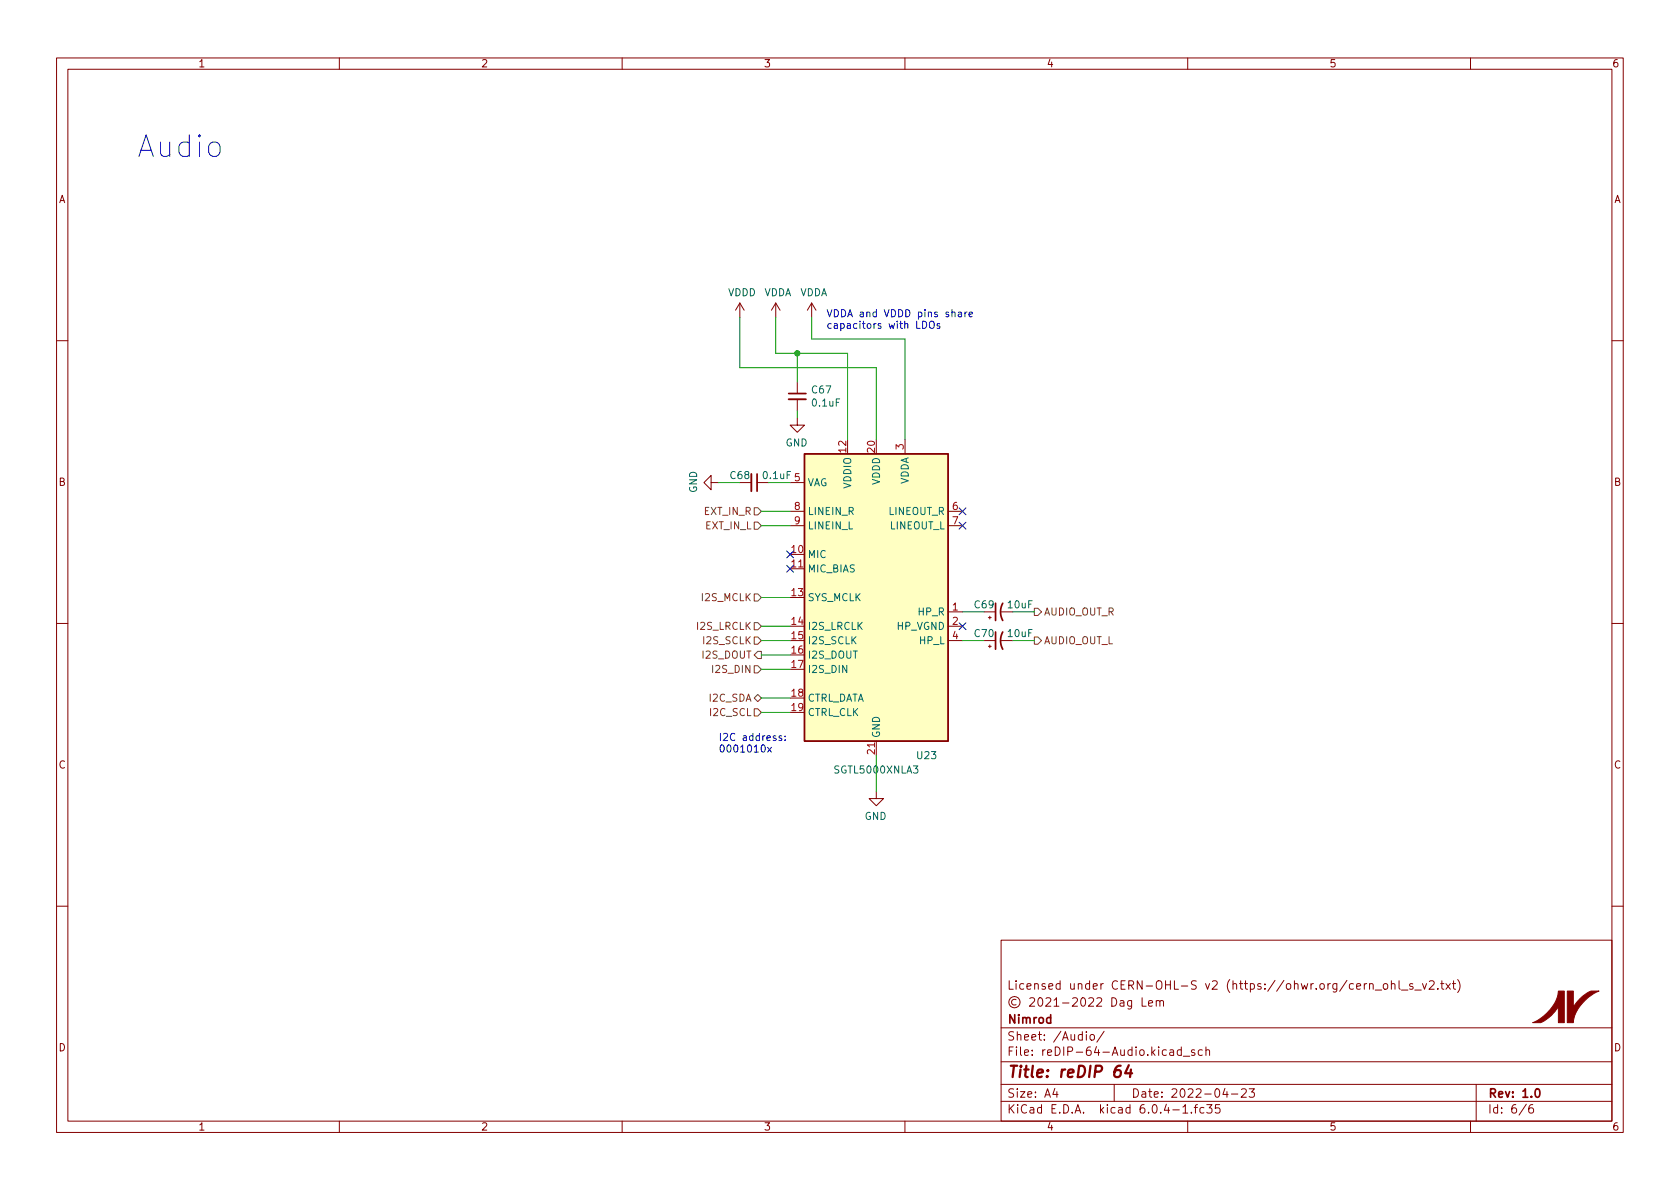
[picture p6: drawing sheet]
<svg xmlns="http://www.w3.org/2000/svg" width="297mm" height="210mm" viewBox="0 0 297 210" stroke-linecap="round" stroke-linejoin="round" font-family="sans-serif">
<g fill="none" stroke="#840000" stroke-width=".18">
<path d="M10 10.2h277v190.1h-277zM12 12.2h273v186.1h-273zM60 10.2v2M110 10.2v2M160 10.2v2M210 10.2v2M260 10.2v2M130.8 53.6l-.8 1.3M130.8 53.6v2.5M130.8 53.6l.8 1.3M137.2 53.6l-.8 1.3M137.2 53.6v2.5"/>
<path d="M137.2 53.6l.7 1.3M143.5 53.6l-.8 1.3M143.5 53.6v2.5M143.5 53.6l.8 1.3M10 60.2h2M141 73.9v1.3h-1.3l1.3 1.2 1.2-1.2h-1.2M141 67.6v2M141 70.6v2M160 77.7v2.6M285 60.2h2M125.7 85.3v1.3l-1.2-1.3 1.2-1.2v1.2h1.3M133.9 85.3h2"/>
<path d="M139.7 85.3h2.5M139.7 90.4h2.5M139.7 93h2.5M167.6 90.4h2.6M167.6 93h2.6M10 110.2h2M139.7 100.6h2.5M167.6 108.2h2.6M167.6 110.7h2.6M167.6 113.3h2.6M174.8 114.3h.5M174.8 109.2h.5"/>
<path d="M175 109v.5M175 114v.5M177 108.2h2.1M177 113.3h2.1M285 110.2h2M154.9 139.9v1.3h-1.2l1.2 1.3 1.3-1.3h-1.3M154.9 131.1v2.5M10 160.2h2M177 166.3h108v32h-108zM179.6 176.8a.52 .52 0 0 0-.8 .4 .52 .52 0 0 0 .8 .4M182.1 176.6l.5-.2 .3 .2v.3l-.9 1h.9M183.6 176.6l.3-.2a.81 .81 0 0 1 .5 .7 .81 .81 0 0 1-.3 .8h-.1a.81 .81 0 0 1-.4-1.3z"/>
<path d="M184.9 176.6l.6-.2 .2 .2 .1 .3-.9 1h.9M186.4 176.9l.4-.5v1.5M186.4 177.9h.8M187.9 177.4h1.1M189.6 176.6l.6-.2 .2 .2 .1 .3-.9 1h.9M191.2 176.6l.2-.2a.81 .81 0 0 1 .6 .7 .81 .81 0 0 1-.3 .8h-.1a.81 .81 0 0 1-.4-1.3zM192.5 176.6l.6-.2 .2 .2 .1 .3-1 1h1M193.9 176.6l.6-.2 .2 .2 .1 .3-.9 1h.9M196.6 176.4a.76 .76 0 0 1 .8 .8 .76 .76 0 0 1-.8 .7zM198.1 177h.5l.1 .9M198.7 177.3l-.5 .1a.29 .29 0 0 0-.2 .2 .29 .29 0 0 0 .2 .3h.5M200.1 176.9v1.2l-.3 .3h-.4"/>
<path d="M200.1 177l-.5-.1-.2 .3v.4l.1 .3h.6M201.9 176.4v1.5h.7M203.1 177.4l.7-.1-.1-.3-.4-.1-.2 .2v.8h.6M204.4 177.1l.2-.2 .4 .1 .1 .9M204.4 176.9v1M205.1 177.1l.2-.2 .3 .1 .1 .9M242.1 174.1l.3-.2 .3 .1 .1 .9M243.1 175.1h1.2M244.7 174l.4-.1 .3 .3v.4l-.3 .3h-.4l-.1-.3v-.4zM246 174.1l.2-.2 .4 .1v.9M246 173.4v1.5M247.4 173.4v1.3l.2 .2"/>
<path d="M247.8 175.1h1.1M249.8 174l-.4-.1-.2 .2 .1 .3 .5 .1v.4h-.6M250.1 175.1h1.2M251.5 173.9l.4 1 .3-1M252.7 173.6l.6-.2 .2 .2 .1 .3-1 1h1M254.2 174.8v.1M254.7 173.9h.6M254.9 173.4v1.3l.4 .2M255.7 173.9l.7 1M256.4 173.9l-.7 1M256.8 173.9h.6M257 173.4v1.3l.4 .2"/>
<path d="M257.7 173.2a1.72 1.72 0 0 1 0 2.3M285 160.2h2M60 198.3v2M110 198.3v2M160 198.3v2M177 194.8h108M177 191.8h108M177 187.8h108M177 181.8h108M186.5 192.5l-.4 1h1M186.9 193v1M192.1 182.4v.2"/>
<path d="M192.1 182.9v1M192.8 183.1l.2-.2 .4 .2 .1 .5-.1 .3h-.4l-.2-.1zM195.2 182.4l-1.3 1.9M197 191.8v3M206.9 185.7h.5l.1 .9M207.5 186l-.5 .1a.29 .29 0 0 0-.2 .2 .29 .29 0 0 0 .2 .3h.5M208.9 185.7l-.5-.1-.3 .3v.4l.2 .3h.6M208.9 185.1v1.5M209.1 195.8l.5-.5v1.5M209.1 196.8h.9M209.2 186.8h1.2M210 198.3v2"/>
<path d="M210.6 196.7v.1M211.1 195.8h.6M211.2 185.7l-.3-.1-.3 .2 .1 .3 .5 .1v.4h-.6M211.7 195.3l-.3 .2v1.3M212.6 185.7l-.5-.1-.2 .3v.4l.1 .3h.6M212.9 195.9l-.5-.1-.3 .3v.4l.2 .3h.6M213.2 185.8l.2-.2 .4 .1 .1 .9M213.2 185.1v1.5M213.4 195.3h.9l-.5 .6 .4 .1v.7l-.2 .1h-.4l-.2-.1M215.6 195.3h-.7v.7l.2-.1 .5 .1 .1 .2-.1 .5-.2 .1-.5-.1M216.6 192.5l-.4 1h.9M216.9 193v1"/>
<path d="M217.7 193.5h1.2M219.5 192.7l.6-.2 .2 .2 .1 .3-1 1h1M220.9 192.5h.9l-.5 .6 .4 .1v.7l-.2 .1h-.4l-.2-.1M260 198.3v2M261 191.8v6.5M269.9 195.3l-1.3 1.9M271 195.3a.6 .6 0 0 0-.7 .7v.5l.1 .3h.5l.2-.1 .1-.5-.2-.2-.4-.1-.3 .3"/>
<circle cx="179.4" cy="177.2" r="1"/>
</g>
<path d="M139.4 69.6h3.1M133.9 83.8v3.1M176 106.7v3M176 111.8v3M177.3 111.8a3.2 3.2 0 0 0 0 3M177.3 106.7a3.2 3.2 0 0 0 0 3M271.6 192.6l.2-.1a.82 .82 0 0 1 .6 .7 .82 .82 0 0 1-.3 .8h-.2a.81 .81 0 0 1-.6-.6 .81 .81 0 0 1 .3-.8z" fill="none" stroke="#840000" stroke-width=".3"/>
<path d="M198.1 188.5a.91 .91 0 0 0-1 .8l-.1 .8 .1 .3a.66 .66 0 0 0 1-.3l.1-.5-.2-.3a.66 .66 0 0 0-1 .3M199.6 188.4l-.7 1.4h1.3M200 189.1l-.2 1.4" fill="none" stroke="#840000" stroke-width=".4"/>
<path d="M142.2 80.3h25.4v50.8h-25.4z" fill="#ffffc2" stroke="#ffffc2" stroke-width=".18"/>
<path d="M142.2 80.3h25.4v50.8h-25.4z" fill="none" stroke="#840000" stroke-width=".25"/>
<g fill="#840000" stroke="#840000" stroke-width=".18">
<path d="M275.5 175.3h1.1v5.5h-1.1v-2.8a6.9 6.9 0 0 1-3.2 2.8h-1.3a7.7 7.7 0 0 0 4.5-5.1z"/>
<path d="M277.1 175.3h1.1v2.8a6.7 6.7 0 0 1 3.2-2.8h1.3a7.9 7.9 0 0 0-4.5 5.1v.4h-1.1z"/>
</g>
<path d="M139.4 70.6h3.1M132.8 83.8v3.1" fill="none" stroke="#840000" stroke-width=".33"/>
<path d="M133.3 89.8h.7l.6 .6-.6 .7h-.7zM133.3 92.3h.7l.6 .7-.6 .6h-.7zM133.3 110.1h.7l.6 .6-.6 .7h-.7zM133.3 105h.7l.6 .7-.6 .6h-.7zM133.3 112.6h.7l.6 .7-.6 .6h-.7zM133.3 117.7h.7l.6 .7-.6 .6h-.7zM134 115.2h.6v1.3h-.6l-.7-.7zM182.9 107.6h.6l.6 .6-.6 .6h-.6zM182.9 112.6h.6l.6 .7-.6 .6h-.6zM133.3 125.3h.7l.6 .7-.6 .6h-.7zM133.3 123.4l.7-.6 .6 .6-.6 .7z" fill="none" stroke="#725600" stroke-width=".18"/>
<g fill="none" stroke="#0000c2" stroke-width=".18">
<path d="M163.1 56.8a.64 .64 0 0 1 .8 .6 .64 .64 0 0 1-.8 .7zM164.4 57l.2-.2a.43 .43 0 0 1 .6 .4v.4a.42 .42 0 0 1-.4 .5 .42 .42 0 0 1-.5-.5zM166.1 57.3l-.3-.1-.1 .2v.2l.4 .1v.3h-.4M169.5 55.2h.5v.8M170 55.5h-.4l-.2 .2 .2 .3h.4M170.6 55.2v.8M171 55.2l-.4 .2M171.3 55.6l.6-.1v-.3h-.4l-.2 .2 .1 .6h.5M135.7 132.2l.7 .8M136.4 132.2l-.7 .8M138.2 130.2l-.3-.1-.2 .2 .1 .2 .4 .1v.3h-.5M138.8 130.8v.2"/>
<path d="M138.8 130.2v.1"/>
</g>
<g fill="none" stroke="#009600" stroke-width=".18">
<path d="M130.8 56.1v8.9h24.1v12.7M137.2 56.1v6.4h12.7v15.2M143.5 56.1v3.8h16.5v17.8M141 62.5v5.1M141 72.6v1.3M127 85.3h3.8M134.6 93h5.1M134.6 90.4h5.1M135.9 85.3h3.8M134.6 118.4h5.1M134.6 113.3h5.1M134.6 110.7h5.1"/>
<path d="M134.6 105.7h5.1M134.6 115.8h5.1M170.2 113.3h3.8M170.2 108.2h3.8M179.1 113.3h3.8M179.1 108.2h3.8M134.6 126h5.1M134.6 123.4h5.1M154.9 133.6v6.3"/>
</g>
<path d="M139.1 100l1.2 1.2M139.1 97.4l1.2 1.2M140.3 100l-1.2 1.2M140.3 97.4l-1.2 1.2M169.6 89.8l1.2 1.2M169.6 92.3l1.2 1.3M170.8 89.8l-1.2 1.2M170.8 92.3l-1.2 1.3M169.6 110.1l1.2 1.2M170.8 110.1l-1.2 1.2" fill="none" stroke="#000084" stroke-width=".18"/>
<circle cx="141" cy="62.5" r=".46" fill="#009600" stroke="#009600" stroke-width=".18"/>
<text font-size="5.3" fill="#0000c2" x="24.1" y="27.8">Audio</text>
<text font-size="2.8" fill="#840000" x="178" y="190.6">Title: reDIP 64</text>
<g font-size="2.1" fill="#840000">
<text x="178" y="175">Licensed under CERN-OHL-S v2 (https://ohwr.org/cern_ohl_s_v2.txt)</text>
<text x="178" y="184">Sheet: /Audio/</text>
<text x="178" y="181">Nimrod</text>
<text x="178" y="186.7">File: reDIP-64-Audio.kicad_sch</text>
<text x="178" y="196.9">KiCad E.D.A. kicad 6.0.4-1.fc35</text>
<text x="178" y="194.1">Size: A4</text>
<text x="200" y="194.1">Date: 2022-04-23</text>
<text x="263" y="194.1">Rev: 1.0</text>
<text x="263" y="196.9">Id: 6/6</text>
</g>
<g font-size="1.8" fill="#840000">
<text x="35" y="11.9">1</text>
<text x="85" y="11.9">2</text>
<text x="135" y="11.9">3</text>
<text x="185" y="11.9">4</text>
<text x="235" y="11.9">5</text>
<text x="285" y="11.9">6</text>
<text x="10.3" y="35.9">A</text>
<text x="285.3" y="35.9">A</text>
<text x="10.3" y="85.9">B</text>
<text x="285.3" y="85.9">B</text>
<text x="10.3" y="135.9">C</text>
<text x="285.3" y="135.9">C</text>
<text x="10.3" y="185.9">D</text>
<text x="285.3" y="185.9">D</text>
<text x="35" y="199.9">1</text>
<text x="85" y="199.9">2</text>
<text x="135" y="199.9">3</text>
<text x="185" y="199.9">4</text>
<text x="235" y="199.9">5</text>
<text x="285" y="199.9">6</text>
</g>
<g font-size="1.8" fill="#006464">
<text x="128.7" y="52.4">VDDD</text>
<text x="135" y="52.4">VDDA</text>
<text x="141.4" y="52.4">VDDA</text>
<text x="143.6" y="69.6">C67</text>
<text x="143.7" y="71.9">0.1uF</text>
<text x="138.9" y="78.9">GND</text>
<text x="123.2" y="87.2" transform="rotate(-90 123.2 87.2)">GND</text>
<text x="129.2" y="84.7">C68</text>
<text x="135" y="84.7">0.1uF 5</text>
<text x="142.7" y="86">VAG</text>
<text x="150.5" y="86.4" transform="rotate(-90 150.5 86.4)">VDDIO</text>
<text x="155.6" y="85.8" transform="rotate(-90 155.6 85.8)">VDDD</text>
<text x="160.7" y="85.8" transform="rotate(-90 160.7 85.8)">VDDA</text>
<text x="142.7" y="91.1">LINEIN_R</text>
<text x="142.7" y="93.6">LINEIN_L</text>
<text x="157.1" y="91.1">LINEOUT_R</text>
<text x="157.3" y="93.6">LINEOUT_L</text>
<text x="142.7" y="98.7">MIC</text>
<text x="142.7" y="101.2">MIC_BIAS</text>
<text x="142.7" y="106.3">SYS_MCLK</text>
<text x="172.4" y="107.6">C69</text>
<text x="178.3" y="107.6">10uF</text>
<text x="142.7" y="111.4">I2S_LRCLK</text>
<text x="142.7" y="113.9">I2S_SCLK</text>
<text x="158.6" y="111.4">HP_VGND</text>
<text x="162.4" y="108.8">HP_R</text>
<text x="162.6" y="113.9">HP_L</text>
<text x="172.4" y="112.6">C70</text>
<text x="178.3" y="112.6">10uF</text>
<text x="142.7" y="116.5">I2S_DOUT</text>
<text x="142.7" y="119">I2S_DIN</text>
<text x="142.7" y="124.1">CTRL_DATA</text>
<text x="142.7" y="126.6">CTRL_CLK</text>
<text x="155.6" y="130.6" transform="rotate(-90 155.6 130.6)">GND</text>
<text x="147.7" y="136.8">SGTL5000XNLA3</text>
<text x="162.2" y="134.2">U23</text>
<text x="152.8" y="145">GND</text>
</g>
<g font-size="1.8" fill="#0000c2">
<text x="146" y="56.1">VDDA and VDDD pins share</text>
<text x="146" y="58.1">capacitors with LDOs</text>
<text x="127" y="131">I2C address:</text>
<text x="127" y="133.1">0001010x</text>
</g>
<g font-size="1.8" fill="#a90000">
<text x="149.6" y="80" transform="rotate(-90 149.6 80)">12</text>
<text x="154.7" y="80" transform="rotate(-90 154.7 80)">20</text>
<text x="159.8" y="79.5" transform="rotate(-90 159.8 79.5)">3</text>
<text x="140.5" y="90.2">8</text>
<text x="140.5" y="92.7">9</text>
<text x="168.4" y="90.2">6</text>
<text x="168.4" y="92.7">7</text>
<text x="140" y="97.8">10</text>
<text x="140" y="100.3">11</text>
<text x="140" y="105.4">13</text>
<text x="168.4" y="107.9">1</text>
<text x="140" y="110.5">14</text>
<text x="140" y="113">15</text>
<text x="168.4" y="110.5">2</text>
<text x="168.4" y="113">4</text>
<text x="140" y="115.6">16</text>
<text x="140" y="118.1">17</text>
<text x="140" y="123.2">18</text>
<text x="140" y="125.7">19</text>
<text x="154.7" y="133.3" transform="rotate(-90 154.7 133.3)">21</text>
</g>
<g font-size="1.8" fill="#725600">
<text x="124.5" y="91.1">EXT_IN_R</text>
<text x="124.7" y="93.6">EXT_IN_L</text>
<text x="124.2" y="106.3">I2S_MCLK</text>
<text x="123.3" y="111.4">I2S_LRCLK</text>
<text x="124.5" y="113.9">I2S_SCLK</text>
<text x="184.5" y="108.8">AUDIO_OUT_R</text>
<text x="184.5" y="113.9">AUDIO_OUT_L</text>
<text x="124.3" y="116.5">I2S_DOUT</text>
<text x="126.3" y="119">I2S_DIN</text>
<text x="125.5" y="124.1">I2C_SDA</text>
<text x="125.7" y="126.6">I2C_SCL</text>
</g>
</svg>
